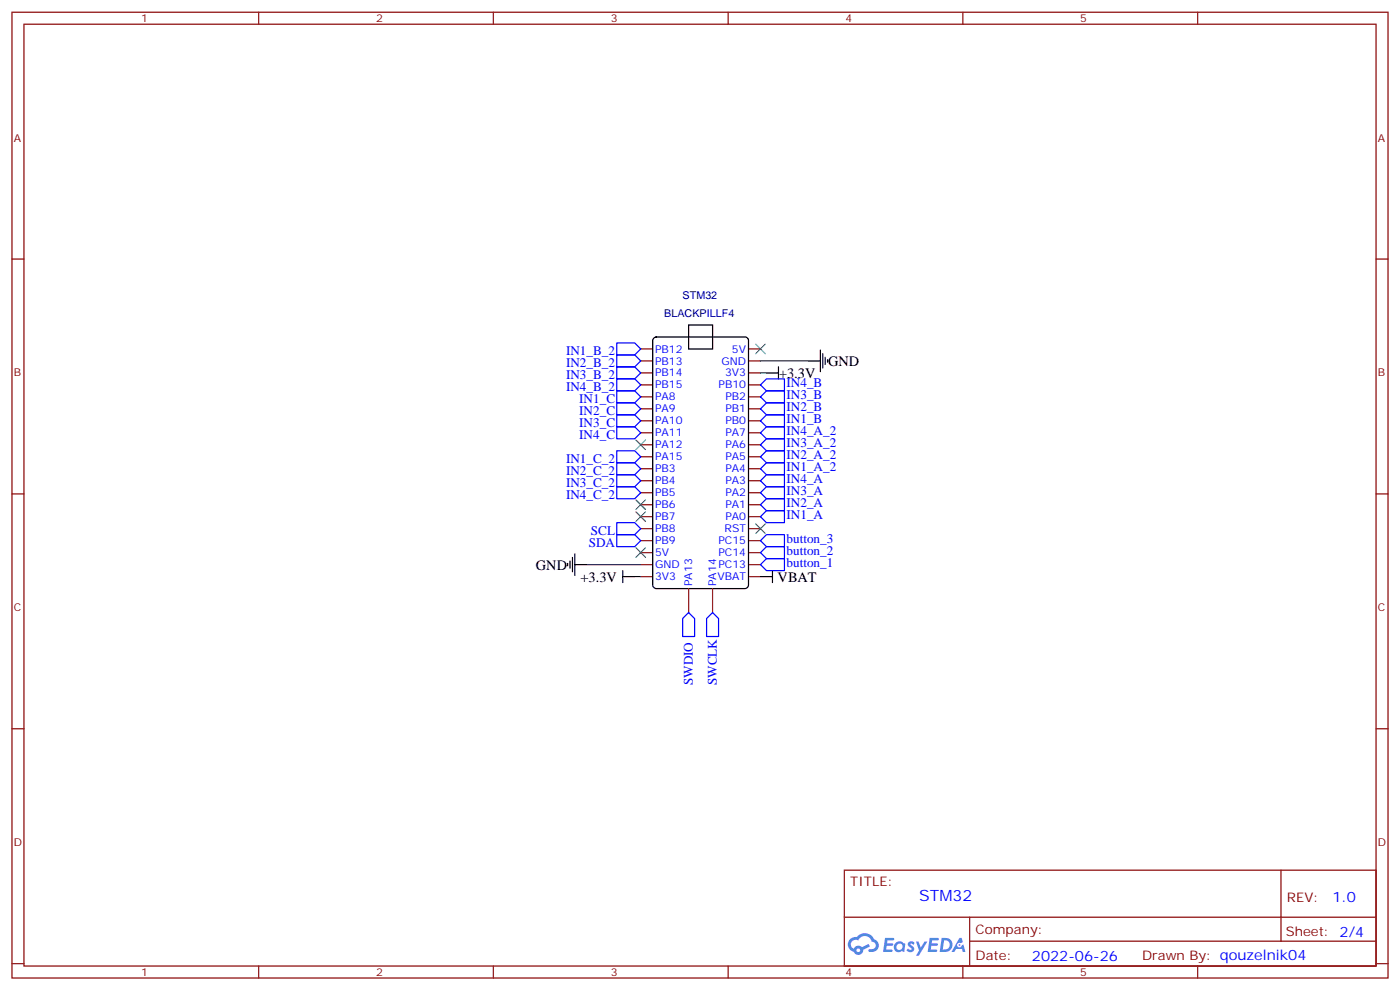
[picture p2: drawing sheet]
<svg xmlns="http://www.w3.org/2000/svg" width="412mm" height="291mm" viewBox="0 0 412 291" stroke-linecap="round" stroke-linejoin="round" font-family="sans-serif">
<g fill="none" stroke="#870000" stroke-width=".35">
<path d="M3.5 3.6h405.4v284.3h-405.4zM7.1 7.1h398.2v277.3h-398.2zM76.2 3.6v3.5M145.3 3.6v3.5M214.5 3.6v3.5M283.6 3.6v3.5M352.8 3.6v3.5M3.5 76.3h3.6M405.3 76.3h3.6M3.5 145.4h3.6M405.3 145.4h3.6M3.5 214.6h3.6"/>
<path d="M405.3 214.6h3.6M248.7 256.2h156.6v28.2h-156.6zM377.3 256.2v20.9M248.7 270h156.5M285.6 277.1h119.6M285.6 270v14.1M3.5 283.7h3.6M76.2 284.4v3.5M145.3 284.4v3.5M214.5 284.4v3.5M283.6 284.4v3.5M352.8 284.4v3.5"/>
<path d="M405.3 283.7h3.6"/>
</g>
<g fill="#5487ff">
<path d="M267.7 277.4a1.22 1.22 0 0 1 1.7 .2l-.4 .6a.47 .47 0 0 0-.3-.4 .47 .47 0 0 0-.5 .2l.1 .2a1.14 1.14 0 0 1 .8 1.8 1.14 1.14 0 0 1-1.9 0l-.2-.2 .5-.6 .7 .4a.29 .29 0 0 0 .3-.2 .29 .29 0 0 0-.2-.3 1.04 1.04 0 0 1-.6-1.7z"/>
<path d="M260.7 276.1h2.4l.3 .2-.2 .5-1.8 .1-.1 .8h1.5l.3 .4-.3 .3h-1.6l-.2 1.1 1.7 .1 .2 .3-.2 .3-2.6 .1z"/>
<path d="M273.8 276.1h2.4l.3 .2-.1 .5-1.8 .1-.2 .8h1.6l.3 .4-.4 .3h-1.6l-.1 1.1 1.7 .1 .2 .3-.2 .3-2.6 .1z"/>
<path d="M282.6 276.1h.7l.3 1.3-.6 .3a.69 .69 0 0 0-1 .3 .69 .69 0 0 0 .4 .9 .69 .69 0 0 0 .9-.6l.5-.2 .6 2.2h-.8l-.2-.9h-1.8l-.5 .9h-.8z"/>
<path d="M269.8 277.2h.8l.6 1.8 1.1-1.8h.9l-2.6 4.2h-.8l.9-1.6z"/>
<path d="M277.4 276.1l-.6 4.2h1.3a2.11 2.11 0 0 0 2.5-2.1 2.11 2.11 0 0 0-2.5-2.1zM278.1 276.8a1.39 1.39 0 0 1 1.7 1.5 1.39 1.39 0 0 1-1.8 1.2h-.3z"/>
<path d="M263.7 277.7a1.54 1.54 0 0 0-.1 2.2 1.54 1.54 0 0 0 2.2 .1l.6 .3 .3-2.3-.2-.3h-.4a1.49 1.49 0 0 0-2.4 0zM264 278.7a.94 .94 0 0 1 1.8 0 .94 .94 0 0 1-1.8 0z"/>
<path d="M250.4 276.5a2.18 2.18 0 0 0 1.1 3.7 1.44 1.44 0 0 0 1.6 .9 1.44 1.44 0 0 0 1.2-1.5l2-1-.5-.7-1.9 1a1.47 1.47 0 0 0-2.4 .4 1.39 1.39 0 0 1-.7-1.9 1.39 1.39 0 0 1 2-.5 2.12 2.12 0 0 1 2.2-1.3 2.12 2.12 0 0 1 1.9 1.7 1.14 1.14 0 0 1 1.1 1.4 1.14 1.14 0 0 1-1.7 .7 .43 .43 0 0 0-.5 .4 .43 .43 0 0 0 .4 .5 1.98 1.98 0 0 0 2.5-1.3 1.98 1.98 0 0 0-1.2-2.5 3.1 3.1 0 0 0-5.3-.7l-.9 .1zM252.3 279.8a.55 .55 0 0 1 1.1 0 .55 .55 0 0 1-1.1 0z"/>
<circle cx="282.6" cy="278.2" r=".26"/>
</g>
<g fill="none" stroke="#870000" stroke-width=".35">
<path d="M188.7 116.8h3.6M188.7 113.3h3.6M188.7 109.8h3.6M188.7 106.3h3.6M188.7 102.7h3.6M220.5 116.8h3.5M220.5 113.3h3.5M220.5 109.8h3.5M220.5 106.3h3.5M220.5 102.7h3.5M188.7 138h3.6M188.7 134.5h3.6"/>
<path d="M188.7 131h3.6M188.7 127.4h3.6M188.7 123.9h3.6M188.7 120.4h3.6M220.5 138h3.5M220.5 134.5h3.5M220.5 131h3.5M220.5 127.4h3.5M220.5 123.9h3.5M220.5 120.4h3.5M188.7 159.2h3.6M188.7 152.1h3.6"/>
<path d="M188.7 148.6h3.6M188.7 145.1h3.6M188.7 141.5h3.6M188.7 155.6h3.6M220.5 159.2h3.5M220.5 152.1h3.5M220.5 148.6h3.5M220.5 145.1h3.5M220.5 141.5h3.5M220.5 155.6h3.5M188.7 169.8h3.6M188.7 166.2h3.6"/>
<path d="M188.7 162.7h3.6M202.8 173.3v7M209.9 173.3v7M220.5 169.8h3.5M220.5 166.2h3.5M220.5 162.7h3.5"/>
</g>
<g fill="none" stroke="#000" stroke-width=".35">
<path d="M192.5 99.6l.8-.4h26.1l.7 .2 .3 .5 .1 72.3-.2 .7-.6 .3-26.4 .1-.6-.3-.4-.5v-72.2zM202.8 95.7h7.1v7h-7.1zM225.8 109.8h3.5M229.3 108v3.5M238.1 106.3h3.6M241.7 103.1v6.3M242.4 104.1v4.3M243.1 105.2v2.1M243.8 105.9v.7M167.2 165.9v.7M167.9 165.2v2.1M168.6 164.1v4.2"/>
<path d="M169.3 166.2h3.6M169.3 163.1v6.3M183.4 169.8h3.6M183.4 168v3.5M224 169.8h3.5M227.5 168v3.5"/>
</g>
<path d="M224 106.3h14.1M224 109.8h1.8M172.9 166.2h15.8M187 169.8h1.7" fill="none" stroke="#008700" stroke-width=".35"/>
<path d="M222.6 101.3l2.8 2.8M225.4 101.3l-2.8 2.8M187.3 129.5l2.8 2.9M190.1 129.5l-2.8 2.9M187.3 147.2l2.8 2.8M187.3 150.7l2.8 2.8M190.1 147.2l-2.8 2.8M190.1 150.7l-2.8 2.8M222.6 154.2l2.8 2.9M225.4 154.2l-2.8 2.9M187.3 161.3l2.8 2.8M190.1 161.3l-2.8 2.8" fill="none" stroke="#3c3" stroke-width=".35"/>
<g fill="none" stroke="#00f" stroke-width=".35">
<path d="M181.7 101h5.3l1.7 1.7-1.7 1.8h-5.3zM181.7 104.5h5.3l1.7 1.8-1.7 1.7h-5.3zM181.7 108h5.3l1.7 1.8-1.7 1.7h-5.3zM181.7 111.5h5.3l1.7 1.8-1.7 1.8h-5.3zM181.7 115.1h5.3l1.7 1.7-1.7 1.8h-5.3zM181.7 118.6h5.3l1.7 1.8-1.7 1.7h-5.3zM224 113.3l1.8-1.8h5.3v3.6h-5.3zM224 116.8l1.8-1.7h5.3v3.5h-5.3zM181.7 122.1h5.3l1.7 1.8-1.7 1.8h-5.3zM181.7 125.7h5.3l1.7 1.7-1.7 1.8h-5.3zM181.7 132.7h5.3l1.7 1.8-1.7 1.7h-5.3zM181.7 136.2h5.3l1.7 1.8-1.7 1.8h-5.3z"/>
<path d="M181.7 139.8h5.3l1.7 1.7-1.7 1.8h-5.3zM224 120.4l1.8-1.8h5.3v3.5h-5.3zM224 123.9l1.8-1.8h5.3v3.6h-5.3zM224 127.4l1.8-1.7h5.3v3.5h-5.3zM224 131l1.8-1.8h5.3v3.5h-5.3zM224 134.5l1.8-1.8h5.3v3.5h-5.3zM224 138l1.8-1.8h5.3v3.6h-5.3zM181.7 143.3h5.3l1.7 1.8-1.7 1.7h-5.3zM181.7 153.9h5.3l1.7 1.7-1.7 1.8h-5.3zM181.7 157.4h5.3l1.7 1.8-1.7 1.7h-5.3zM224 141.5l1.8-1.7h5.3v3.5h-5.3zM224 145.1l1.8-1.8h5.3v3.5h-5.3z"/>
<path d="M224 148.6l1.8-1.8h5.3v3.6h-5.3zM224 152.1l1.8-1.7h5.3v3.5h-5.3zM224 159.2l1.8-1.8h5.3v3.5h-5.3zM224 162.7l1.8-1.8h5.3v3.6h-5.3zM224 166.2l1.8-1.7h5.3v3.5h-5.3zM202.8 180.3l1.8 1.8v5.3h-3.5v-5.3zM209.9 180.3l1.8 1.8v5.3h-3.6v-5.3z"/>
</g>
<text font-size="4.6" fill="#00f" x="270.8" y="265.2">STM32</text>
<g font-size="4.2">
<text x="243.9" y="107.7">GND</text>
<text x="229.5" y="111.2">+3.3V</text>
<text x="157.9" y="167.7">GND</text>
<text x="171" y="171.2">+3.3V</text>
<text x="229.1" y="171.2">VBAT</text>
</g>
<g font-size="4.2" fill="#00f">
<text x="392.5" y="265.4">1.0</text>
<text x="304" y="282.8">2022-06-26</text>
</g>
<g font-size="3.9" fill="#00f">
<text x="166.8" y="104.5">IN1_B_2</text>
<text x="166.8" y="108">IN2_B_2</text>
<text x="166.8" y="111.5">IN3_B_2</text>
<text x="166.8" y="115.1">IN4_B_2</text>
<text x="170.6" y="118.6">IN1_C</text>
<text x="231.7" y="114">IN4_B</text>
<text x="231.7" y="117.6">IN3_B</text>
<text x="170.6" y="122.1">IN2_C</text>
<text x="170.6" y="125.7">IN3_C</text>
<text x="231.7" y="121.1">IN2_B</text>
<text x="231.7" y="124.6">IN1_B</text>
<text x="170.6" y="129.2">IN4_C</text>
<text x="231.7" y="128.1">IN4_A_2</text>
<text x="231.7" y="131.7">IN3_A_2</text>
<text x="166.8" y="136.2">IN1_C_2</text>
<text x="231.7" y="135.2">IN2_A_2</text>
<text x="166.8" y="139.8">IN2_C_2</text>
<text x="166.8" y="143.3">IN3_C_2</text>
<text x="231.7" y="138.7">IN1_A_2</text>
<text x="231.7" y="142.2">IN4_A</text>
<text x="166.8" y="146.8">IN4_C_2</text>
<text x="231.7" y="145.8">IN3_A</text>
<text x="231.7" y="149.3">IN2_A</text>
<text x="231.7" y="152.8">IN1_A</text>
<text x="173.4" y="160.9">SDA</text>
<text x="174.1" y="157.4">SCL</text>
<text x="231.7" y="159.9">button_3</text>
<text x="231.7" y="163.4">button_2</text>
<text x="231.7" y="166.9">button_1</text>
<text x="204.1" y="201.7" transform="rotate(-90 204.1 201.7)">SWDIO</text>
<text x="211.1" y="201.7" transform="rotate(-90 211.1 201.7)">SWCLK</text>
</g>
<g font-size="3.9" fill="#800">
<text x="250.5" y="260.8">TITLE:</text>
<text x="379.1" y="265.4">REV:</text>
<text x="287.4" y="275">Company:</text>
<text x="378.7" y="275.6">Sheet: 2/4</text>
<text x="287.4" y="282.6">Date:</text>
<text x="336.4" y="282.7">Drawn By: qouzelnik04</text>
</g>
<g font-size="3.2" fill="#800">
<text x="41.6" y="6.6">1</text>
<text x="110.8" y="6.6">2</text>
<text x="179.9" y="6.6">3</text>
<text x="249.1" y="6.6">4</text>
<text x="318.2" y="6.6">5</text>
<text x="4.1" y="41.7">A</text>
<text x="405.9" y="41.7">A</text>
<text x="4.1" y="110.8">B</text>
<text x="405.9" y="110.8">B</text>
<text x="4.1" y="180">C</text>
<text x="405.9" y="180">C</text>
<text x="4.1" y="249.1">D</text>
<text x="405.9" y="249.1">D</text>
<text x="41.6" y="287.4">1</text>
<text x="110.8" y="287.4">2</text>
<text x="179.9" y="287.4">3</text>
<text x="249.1" y="287.4">4</text>
<text x="318.2" y="287.4">5</text>
</g>
<g font-size="3.2" fill="#000080">
<text x="201.1" y="88">STM32</text>
<text x="195.7" y="93.3">BLACKPILLF4</text>
</g>
<g font-size="3.2" fill="#00f">
<text x="193" y="107.3">PB13</text>
<text x="193" y="103.8">PB12</text>
<text x="212.5" y="107.3">GND</text>
<text x="215.6" y="103.8">5V</text>
<text x="193" y="110.8">PB14</text>
<text x="213.6" y="110.8">3V3</text>
<text x="193" y="117.9">PA8</text>
<text x="193" y="114.4">PB15</text>
<text x="211.7" y="114.4">PB10</text>
<text x="213.7" y="117.9">PB2</text>
<text x="193" y="125">PA10</text>
<text x="193" y="121.4">PA9</text>
<text x="213.7" y="125">PB0</text>
<text x="213.7" y="121.4">PB1</text>
<text x="193" y="128.5">PA11</text>
<text x="213.7" y="128.5">PA7</text>
<text x="193" y="135.5">PA15</text>
<text x="193" y="132">PA12</text>
<text x="213.7" y="135.5">PA5</text>
<text x="213.7" y="132">PA6</text>
<text x="193" y="142.6">PB4</text>
<text x="193" y="139.1">PB3</text>
<text x="213.7" y="142.6">PA3</text>
<text x="213.7" y="139.1">PA4</text>
<text x="193" y="149.6">PB6</text>
<text x="193" y="146.1">PB5</text>
<text x="213.7" y="149.6">PA1</text>
<text x="213.7" y="146.1">PA2</text>
<text x="193" y="153.2">PB7</text>
<text x="213.7" y="153.2">PA0</text>
<text x="193" y="160.2">PB9</text>
<text x="193" y="156.7">PB8</text>
<text x="211.6" y="160.2">PC15</text>
<text x="213.4" y="156.7">RST</text>
<text x="193" y="167.3">GND</text>
<text x="193" y="163.8">5V</text>
<text x="211.6" y="167.3">PC13</text>
<text x="211.6" y="163.8">PC14</text>
<text x="193" y="170.8">3V3</text>
<text x="203.9" y="172.6" transform="rotate(-90 203.9 172.6)">PA13</text>
<text x="211" y="172.6" transform="rotate(-90 211 172.6)">PA14</text>
<text x="211.3" y="170.8">VBAT</text>
</g>
</svg>
